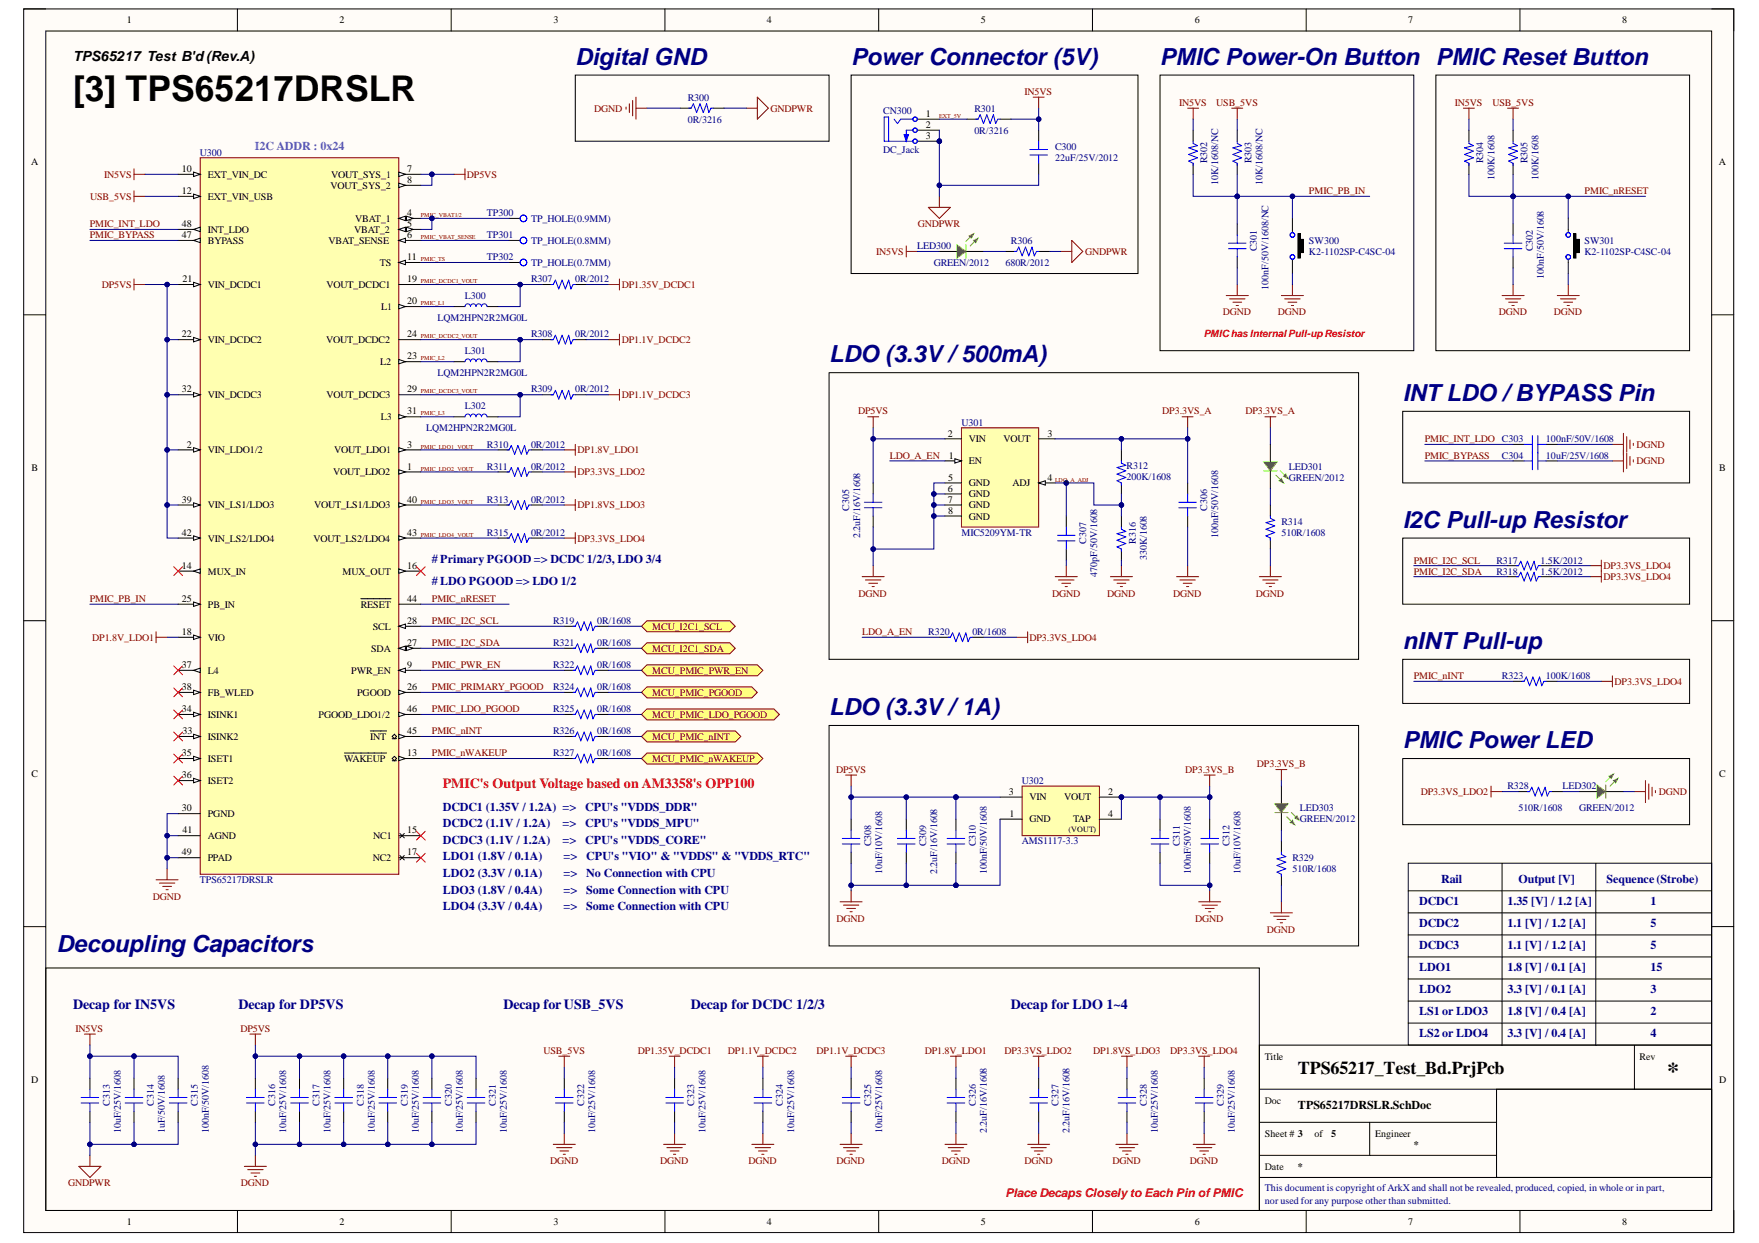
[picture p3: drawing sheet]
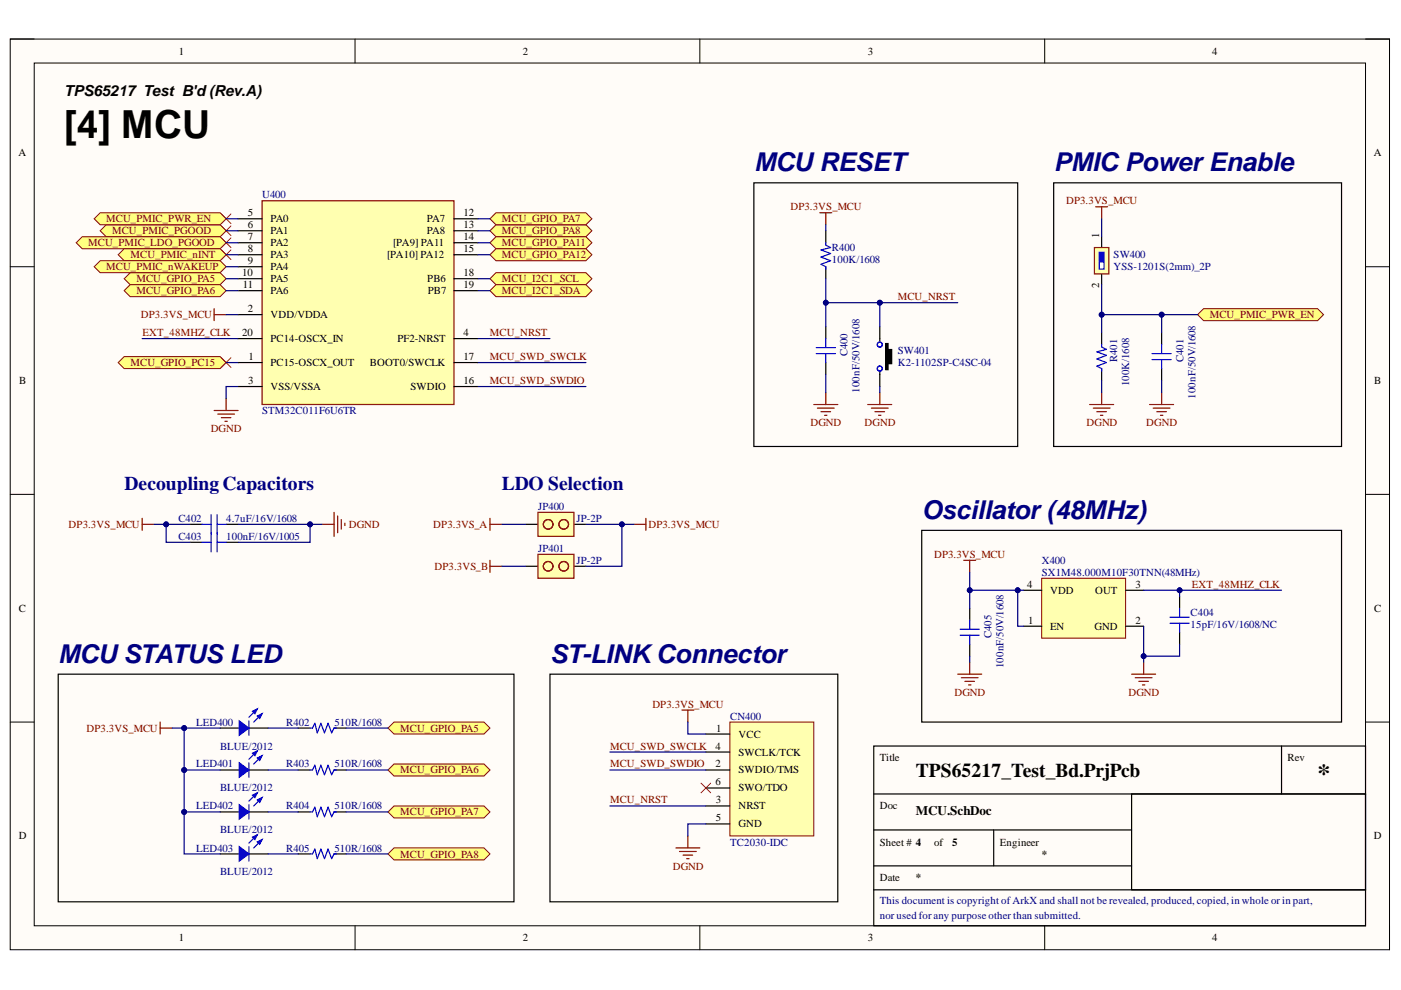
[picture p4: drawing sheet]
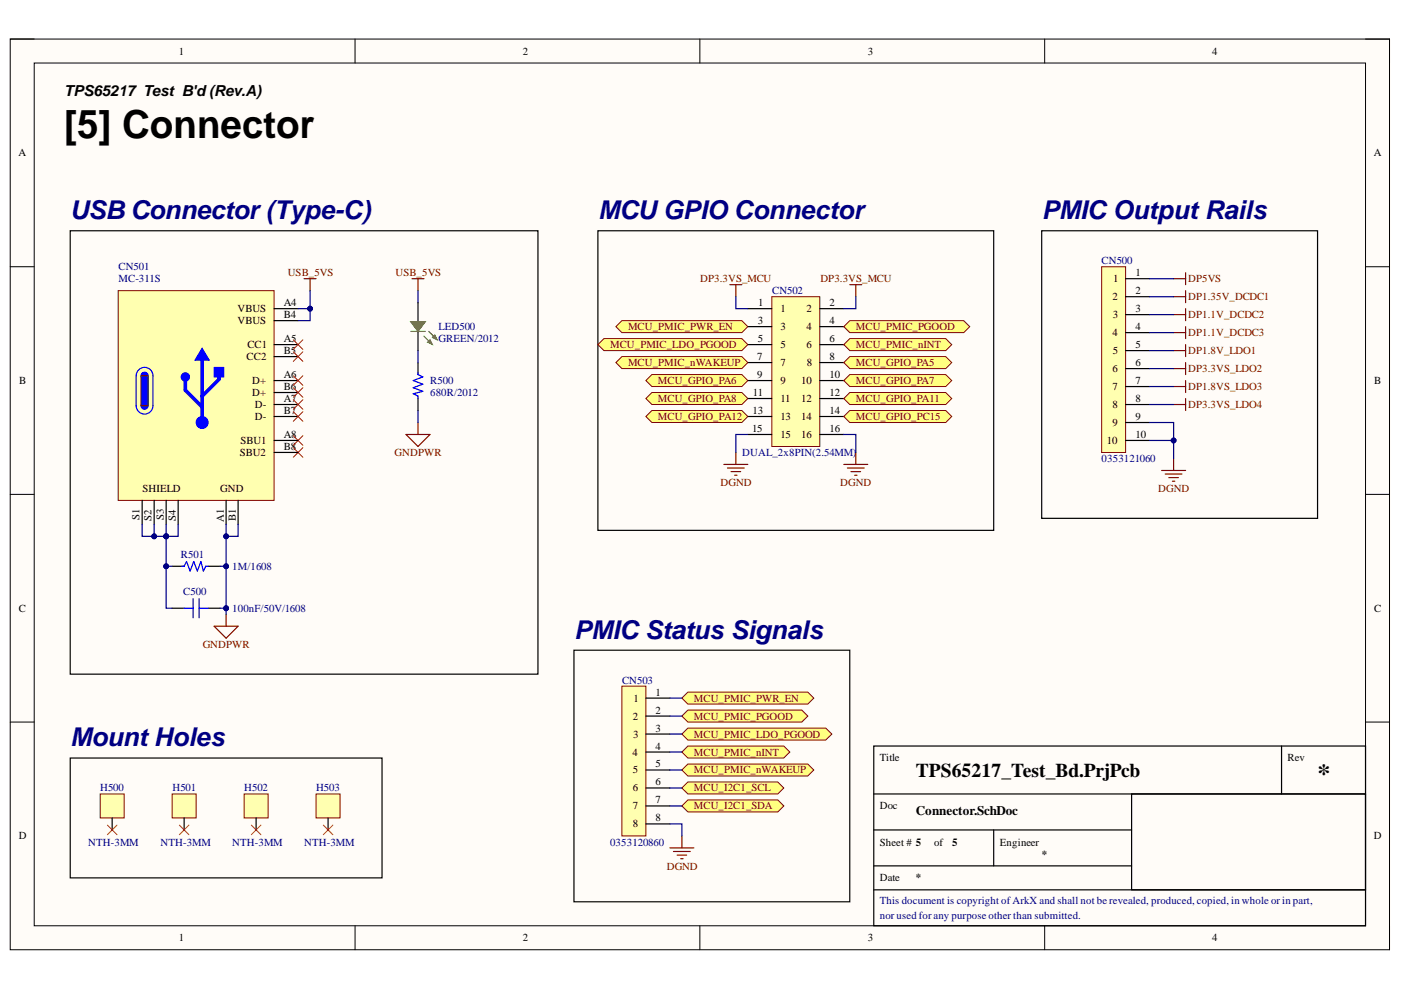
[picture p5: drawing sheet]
# Altium project TPS65217_Test_Bd.PrjPcb
5 sheets, 111 parts. Net scope: flat (ports and power ports of the same name join across sheets).
Board file: TPS65217_Test_Bd.PcbDoc
Sheets:
  Index.SchDoc
  Overview.SchDoc
  TPS65217DRSLR.SchDoc
  MCU.SchDoc
  Connector.SchDoc

## Sheet Index.SchDoc
size A4; Date: 2025-01-26; Engineer: Ganghyeok Lim; Revision: A; SheetNumber: 1; SheetTotal: 4

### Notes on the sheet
- TPS65217  Test  B'd (Rev.A)
- [1] Index
- Rev
- A
- 25.07.09
- Date
- Ganghyeok Lim
- Designer
- Create design project
- Description
- Index
- #1 Index
- #2 Overview
- #8 ??
- #9 ??
- #3 ??
- #4 ??
- #5 ??
- #6 ??
- #7 ??

## Sheet Overview.SchDoc
size A4; SheetNumber: 2; SheetTotal: 4

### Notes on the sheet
- TPS65217  Test  B'd (Rev.A)
- [2] Overview

## Sheet TPS65217DRSLR.SchDoc
size A3; SheetNumber: 3; SheetTotal: 5

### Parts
C300  22uF/25V/2012  [CAP 2012 (0805_INCH)]
C301  100nF/50V/1608/NC  [CAP 1608 (0603_INCH)/NC]
C302  100nF/50V/1608  [CAP 1608 (0603_INCH)]
C303  100nF/50V/1608  [CAP 1608 (0603_INCH)]
C304  10uF/25V/1608  [CAP 1608 (0603_INCH)]
C305  2.2uF/16V/1608  [CAP 1608 (0603_INCH)]
C306  100nF/50V/1608  [CAP 1608 (0603_INCH)]
C307  470pF/50V/1608  [CAP 1608 (0603_INCH)]
C308  10uF/10V/1608  [CAP 1608 (0603_INCH)]
C309  2.2uF/16V/1608  [CAP 1608 (0603_INCH)]
C310  100nF/50V/1608  [CAP 1608 (0603_INCH)]
C311  100nF/50V/1608  [CAP 1608 (0603_INCH)]
C312  10uF/10V/1608  [CAP 1608 (0603_INCH)]
C313  10uF/25V/1608  [CAP 1608 (0603_INCH)]
C314  1uF/50V/1608  [CAP 1608 (0603_INCH)]
C315  100nF/50V/1608  [CAP 1608 (0603_INCH)]
C316  10uF/25V/1608  [CAP 1608 (0603_INCH)]
C317  10uF/25V/1608  [CAP 1608 (0603_INCH)]
C318  10uF/25V/1608  [CAP 1608 (0603_INCH)]
C319  10uF/25V/1608  [CAP 1608 (0603_INCH)]
C320  10uF/25V/1608  [CAP 1608 (0603_INCH)]
C321  10uF/25V/1608  [CAP 1608 (0603_INCH)]
C322  10uF/25V/1608  [CAP 1608 (0603_INCH)]
C323  10uF/25V/1608  [CAP 1608 (0603_INCH)]
C324  10uF/25V/1608  [CAP 1608 (0603_INCH)]
C325  10uF/25V/1608  [CAP 1608 (0603_INCH)]
C326  2.2uF/16V/1608  [CAP 1608 (0603_INCH)]
C327  2.2uF/16V/1608  [CAP 1608 (0603_INCH)]
C328  10uF/25V/1608  [CAP 1608 (0603_INCH)]
C329  10uF/25V/1608  [CAP 1608 (0603_INCH)]
CN300  DC_Jack  [CON_DC-JACK]
L300  LQM2HPN2R2MG0L  [IND_LQM2HPN2R2MG0L]
L301  LQM2HPN2R2MG0L  [IND_LQM2HPN2R2MG0L]
L302  LQM2HPN2R2MG0L  [IND_LQM2HPN2R2MG0L]
LED300  GREEN/2012  [LED MHT170RGBCT (GREEN)]
LED301  GREEN/2012  [LED MHT170RGBCT (GREEN)]
LED302  GREEN/2012  [LED MHT170RGBCT (GREEN)]
LED303  GREEN/2012  [LED MHT170RGBCT (GREEN)]
R300  0R/3216  [RES 3216 (1206_inch)]
R301  0R/3216  [RES 3216 (1206_inch)]
R302  10K/1608/NC  [RES 1608 (0603_inch)/NC]
R303  10K/1608/NC  [RES 1608 (0603_inch)/NC]
R304  100K/1608  [RES 1608 (0603_inch)]
R305  100K/1608  [RES 1608 (0603_inch)]
R306  680R/2012  [RES 2012 (0805_inch)]
R307  0R/2012  [RES 2012 (0805_inch)]
R308  0R/2012  [RES 2012 (0805_inch)]
R309  0R/2012  [RES 2012 (0805_inch)]
R310  0R/2012  [RES 2012 (0805_inch)]
R311  0R/2012  [RES 2012 (0805_inch)]
R312  200K/1608  [RES 1608 (0603_inch)]
R313  0R/2012  [RES 2012 (0805_inch)]
R314  510R/1608  [RES 1608 (0603_inch)]
R315  0R/2012  [RES 2012 (0805_inch)]
R316  330K/1608  [RES 1608 (0603_inch)]
R317  1.5K/2012  [RES 2012 (0805_inch)]
R318  1.5K/2012  [RES 2012 (0805_inch)]
R319  0R/1608  [RES 1608 (0603_inch)]
R320  0R/1608  [RES 1608 (0603_inch)]
R321  0R/1608  [RES 1608 (0603_inch)]
R322  0R/1608  [RES 1608 (0603_inch)]
R323  100K/1608  [RES 1608 (0603_inch)]
R324  0R/1608  [RES 1608 (0603_inch)]
R325  0R/1608  [RES 1608 (0603_inch)]
R326  0R/1608  [RES 1608 (0603_inch)]
R327  0R/1608  [RES 1608 (0603_inch)]
R328  510R/1608  [RES 1608 (0603_inch)]
R329  510R/1608  [RES 1608 (0603_inch)]
SW300  K2-1102SP-C4SC-04  [SW K2-1102SP-C4SC-04]
SW301  K2-1102SP-C4SC-04  [SW K2-1102SP-C4SC-04]
TP300  TP_HOLE(0.9MM)  [TP_HOLE(0.9MM)]
TP301  TP_HOLE(0.8MM)  [TP_HOLE(0.8MM)]
TP302  TP_HOLE(0.7MM)  [TP_HOLE(0.7MM)]
U300  TPS65217DRSLR  [IC_VQFN-48(6x6)]
U301  MIC5209YM-TR  [IC_SOIC-8 (4.90x3.90mm)]
U302  AMS1117-3.3  [SOT 223-3 (DIODES INCORPORATED)]

### Blocks framed on the sheet
Digital GND: R300
Power Connector (5V): C300 CN300 LED300 R301 R306
PMIC Power-On Button: C301 R302 R303 SW300
PMIC Reset Button: C302 R304 R305 SW301
LDO (3.3V / 500mA): C305-C307 LED301 R312 R314 R316 R320 U301
INT LDO / BYPASS Pin: C303 C304
I2C Pull-up Resistor: R317 R318
nINT Pull-up: R323
LDO (3.3V / 1A): C308-C312 LED303 R329 U302
PMIC Power LED: LED302 R328
Decoupling Capacitors: C313-C329

### Ports
MCU_I2C1_SCL (bidir), MCU_I2C1_SDA (bidir), MCU_PMIC_LDO_PGOOD (bidir), MCU_PMIC_nINT (bidir), MCU_PMIC_nWAKEUP (bidir), MCU_PMIC_PGOOD (bidir), MCU_PMIC_PWR_EN (bidir)

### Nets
DGND: C301.1 C302.1 C303.1 C304.1 C305.1 C306.1 C307.1 C308.1 C309.1 C310.1 C311.1 C312.1 C316.1 C317.1 C318.1 C319.1 C320.1 C321.1 C322.1 C323.1 C324.1 C325.1 C326.1 C327.1 C328.1 C329.1 LED302.2(GREEN) R300.1 R314.1 R316.1 R329.1 SW300.3 SW301.3 U300.30(PGND) U300.41(AGND) U300.49(PPAD) U301.5(GND) U301.6(GND) U301.7(GND) U301.8(GND) U302.1(GND)
DP1.1V_DCDC2: C324.2 R308.2
DP1.1V_DCDC3: C325.2 R309.2
DP1.8V_LDO1: C326.2 R310.2 U300.18(VIO)
DP1.8VS_LDO3: C328.2 R313.2
DP1.35V_DCDC1: C323.2 R307.2
DP3.3VS_A: C306.2 LED301.4(Common_Anode) R312.2 U301.3(VOUT)
DP3.3VS_B: C311.2 C312.2 LED303.4(Common_Anode) U302.2(VOUT) U302.4(TAP)
DP3.3VS_LDO2: C327.2 R311.2 R328.1
DP3.3VS_LDO4: C329.2 R315.2 R317.2 R318.2 R320.2 R323.2
DP5VS: C305.2 C308.2 C309.2 C310.2 C316.2 C317.2 C318.2 C319.2 C320.2 C321.2 U300.2(VIN_LDO1/2) U300.7(VOUT_SYS_1) U300.8(VOUT_SYS_2) U300.21(VIN_DCDC1) U300.22(VIN_DCDC2) U300.32(VIN_DCDC3) U300.39(VIN_LS1/LDO3) U300.42(VIN_LS2/LDO4) U301.2(VIN) U302.3(VIN)
GNDPWR: C300.1 C313.1 C314.1 C315.1 CN300.2(GND) CN300.3(GND) R300.2 R306.2
IN5VS: C300.2 C313.2 C314.2 C315.2 LED300.4(Common_Anode) R301.2 R302.2 R304.2 U300.10(EXT_VIN_DC)
USB_5VS: C322.2 R303.2 R305.2 U300.12(EXT_VIN_USB)
EXT_5V: CN300.1(VCC) R301.1
LDO_A_ADJ: C307.2 R312.1 R316.2 U301.4(ADJ)
LDO_A_EN: R320.1 U301.1(EN)
MCU_I2C1_SCL: R319.2 ; port MCU_I2C1_SCL
MCU_I2C1_SDA: R321.2 ; port MCU_I2C1_SDA
MCU_PMIC_LDO_PGOOD: R325.2 ; port MCU_PMIC_LDO_PGOOD
MCU_PMIC_nINT: R326.2 ; port MCU_PMIC_nINT
MCU_PMIC_nWAKEUP: R327.2 ; port MCU_PMIC_nWAKEUP
MCU_PMIC_PGOOD: R324.2 ; port MCU_PMIC_PGOOD
MCU_PMIC_PWR_EN: R322.2 ; port MCU_PMIC_PWR_EN
PMIC_BYPASS: C304.2 U300.47(BYPASS)
PMIC_DCDC1_VOUT: L300.2 R307.1 U300.19(VOUT_DCDC1)
PMIC_DCDC2_VOUT: L301.2 R308.1 U300.24(VOUT_DCDC2)
PMIC_DCDC3_VOUT: L302.2 R309.1 U300.29(VOUT_DCDC3)
PMIC_I2C_SCL: R317.1 R319.1 U300.28(SCL)
PMIC_I2C_SDA: R318.1 R321.1 U300.27(SDA)
PMIC_INT_LDO: C303.2 U300.48(INT_LDO)
PMIC_L1: L300.1 U300.20(L1)
PMIC_L2: L301.1 U300.23(L2)
PMIC_L3: L302.1 U300.31(L3)
PMIC_LDO1_VOUT: R310.1 U300.3(VOUT_LDO1)
PMIC_LDO2_VOUT: R311.1 U300.1(VOUT_LDO2)
PMIC_LDO3_VOUT: R313.1 U300.40(VOUT_LS1/LDO3)
PMIC_LDO4_VOUT: R315.1 U300.43(VOUT_LS2/LDO4)
PMIC_LDO_PGOOD: R325.1 U300.46(PGOOD_LDO1/2)
PMIC_nINT: R323.1 R326.1 U300.45(~{INT})
PMIC_nRESET: C302.2 R304.1 R305.1 SW301.1 U300.44(~{RESET})
PMIC_nWAKEUP: R327.1 U300.13(~{WAKEUP})
PMIC_PB_IN: C301.2 R302.1 R303.1 SW300.1 U300.25(PB_IN)
PMIC_PRIMARY_PGOOD: R324.1 U300.26(PGOOD)
PMIC_PWR_EN: R322.1 U300.9(PWR_EN)
PMIC_TS: TP302.1(TP) U300.11(TS)
PMIC_VBAT1/2: TP300.1(TP) U300.4(VBAT_1) U300.5(VBAT_2)
PMIC_VBAT_SENSE: TP301.1(TP) U300.6(VBAT_SENSE)
NetLED300_2: LED300.2(GREEN) R306.1
NetLED301_2: LED301.2(GREEN) R314.2
NetLED302_4: LED302.4(Common_Anode) R328.2
NetLED303_2: LED303.2(GREEN) R329.2

Not connected (* = marked no-connect by the designer): U300 14(MUX_IN)* 15(NC1)* 16(MUX_OUT)* 17(NC2)* 33(ISINK2)* 34(ISINK1)* 35(ISET1)* 36(ISET2)* 37(L4)* 38(FB_WLED)*

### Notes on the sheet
- TPS65217  Test  B'd (Rev.A)
- [3] TPS65217DRSLR
- (near U300) I2C ADDR : 0x24
- PMIC has Internal Pull-up Resistor
- # LDO PGOOD => LDO 1/2
- (near R315) # Primary PGOOD => DCDC 1/2/3, LDO 3/4
- DCDC1 (1.35V / 1.2A)  =>   CPU's "VDDS_DDR"
- (near R327) PMIC's Output Voltage based on AM3358's OPP100
- DCDC2 (1.1V / 1.2A)    =>   CPU's "VDDS_MPU"
- DCDC3 (1.1V / 1.2A)    =>   CPU's "VDDS_CORE"
- LDO1 (1.8V / 0.1A)       =>   CPU's "VIO" & "VDDS" & "VDDS_RTC"
- LDO2 (3.3V / 0.1A)       =>   No Connection with CPU
- LDO3 (1.8V / 0.4A)       =>   Some Connection with CPU
- LDO4 (3.3V / 0.4A)       =>   Some Connection with CPU
- DCDC1
- DCDC2
- Rail
- 1.35 [V] / 1.2 [A]
- 1.1 [V] / 1.2 [A]
- Output [V]
- Sequence (Strobe)
- 1
- 5
- DCDC3
- LDO1
- 1.8 [V] / 0.1 [A]
- 15
- Decap for IN5VS
- Decap for DP5VS
- Decap for USB_5VS
- Decap for DCDC 1/2/3
- Decap for LDO 1~4
- LDO2
- LS1 or LDO3
- LS2 or LDO4
- 3.3 [V] / 0.1 [A]
- 1.8 [V] / 0.4 [A]
- 3.3 [V] / 0.4 [A]
- 3
- 2
- 4
- Place Decaps Closely to Each Pin of PMIC

## Sheet MCU.SchDoc
size A4; SheetNumber: 4; SheetTotal: 5

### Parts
C400  100nF/50V/1608  [CAP 1608 (0603_INCH)]
C401  100nF/50V/1608  [CAP 1608 (0603_INCH)]
C402  4.7uF/16V/1608  [CAP 1608 (0603_INCH)]
C403  100nF/16V/1005  [CAP 1005 (0402_INCH)]
C404  15pF/16V/1608/NC  [CAP 1608 (0603_INCH)/NC]
C405  100nF/50V/1608  [CAP 1608 (0603_INCH)]
CN400  TC2030-IDC  [CON_TC2030-IDC]  (no BOM)
JP400  JP-2P  [CON PIN_HEADER-2PIN(2.54MM)]
JP401  JP-2P  [CON PIN_HEADER-2PIN(2.54MM)]
LED400  BLUE/2012  [LED MHT170RGBCT (BLUE)]
LED401  BLUE/2012  [LED MHT170RGBCT (BLUE)]
LED402  BLUE/2012  [LED MHT170RGBCT (BLUE)]
LED403  BLUE/2012  [LED MHT170RGBCT (BLUE)]
R400  100K/1608  [RES 1608 (0603_inch)]
R401  100K/1608  [RES 1608 (0603_inch)]
R402  510R/1608  [RES 1608 (0603_inch)]
R403  510R/1608  [RES 1608 (0603_inch)]
R404  510R/1608  [RES 1608 (0603_inch)]
R405  510R/1608  [RES 1608 (0603_inch)]
SW400  YSS-1201S(2mm)_2P  [SW YSS-1201S-2mm]
SW401  K2-1102SP-C4SC-04  [SW K2-1102SP-C4SC-04]
U400  STM32C011F6U6TR  [IC_UFQFPN-20]
X400  SX1M48.000M10F30TNN(48MHz)  [OSC_SMD2016-4P]

### Blocks framed on the sheet
MCU RESET: C400 R400 SW401
PMIC Power Enable: C401 R401 SW400
Oscillator (48MHz): C404 C405 X400
MCU STATUS LED: LED400-LED403 R402-R405
ST-LINK Connector: CN400

### Ports
MCU_GPIO_PA5 (bidir), MCU_GPIO_PA6 (bidir), MCU_GPIO_PA7 (bidir), MCU_GPIO_PA8 (bidir), MCU_GPIO_PA11 (bidir), MCU_GPIO_PA12 (bidir), MCU_GPIO_PC15 (bidir), MCU_I2C1_SCL (bidir), MCU_I2C1_SDA (bidir), MCU_PMIC_LDO_PGOOD (bidir), MCU_PMIC_nINT (bidir), MCU_PMIC_nWAKEUP (bidir), MCU_PMIC_PGOOD (bidir), MCU_PMIC_PWR_EN (bidir)

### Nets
DGND: C400.1 C401.1 C402.1 C403.1 C404.1 C405.1 CN400.5(GND) R401.1 SW401.3 U400.3(VSS/VSSA) X400.2(GND)
DP3.3VS_A: JP400.1
DP3.3VS_B: JP401.1
DP3.3VS_MCU: C402.2 C403.2 C405.2 CN400.1(VCC) JP400.2 JP401.2 LED400.4(Common_Anode) LED401.4(Common_Anode) LED402.4(Common_Anode) LED403.4(Common_Anode) R400.2 SW400.1 U400.2(VDD/VDDA) X400.1(EN) X400.4(VDD)
EXT_48MHZ_CLK: C404.2 U400.20(PC14-OSCX_IN) X400.3(OUT)
MCU_GPIO_PA5: R402.1 U400.10(PA5) ; port MCU_GPIO_PA5
MCU_GPIO_PA6: R403.1 U400.11(PA6) ; port MCU_GPIO_PA6
MCU_GPIO_PA7: R404.1 U400.12(PA7) ; port MCU_GPIO_PA7
MCU_GPIO_PA8: R405.1 U400.13(PA8) ; port MCU_GPIO_PA8
MCU_GPIO_PA11: U400.14([PA9]_PA11) ; port MCU_GPIO_PA11
MCU_GPIO_PA12: U400.15([PA10]_PA12) ; port MCU_GPIO_PA12
MCU_GPIO_PC15: U400.1(PC15-OSCX_OUT) ; port MCU_GPIO_PC15
MCU_I2C1_SCL: U400.18(PB6) ; port MCU_I2C1_SCL
MCU_I2C1_SDA: U400.19(PB7) ; port MCU_I2C1_SDA
MCU_NRST: C400.2 CN400.3(NRST) R400.1 SW401.1 U400.4(PF2-NRST)
MCU_PMIC_LDO_PGOOD: U400.7(PA2) ; port MCU_PMIC_LDO_PGOOD
MCU_PMIC_nINT: U400.8(PA3) ; port MCU_PMIC_nINT
MCU_PMIC_nWAKEUP: U400.9(PA4) ; port MCU_PMIC_nWAKEUP
MCU_PMIC_PGOOD: U400.6(PA1) ; port MCU_PMIC_PGOOD
MCU_PMIC_PWR_EN: C401.2 R401.2 SW400.2 U400.5(PA0) ; port MCU_PMIC_PWR_EN
MCU_SWD_SWCLK: CN400.4(SWCLK/TCK) U400.17(BOOT0/SWCLK)
MCU_SWD_SWDIO: CN400.2(SWDIO/TMS) U400.16(SWDIO)
NetLED400_3: LED400.3(BLUE) R402.2
NetLED401_3: LED401.3(BLUE) R403.2
NetLED402_3: LED402.3(BLUE) R404.2
NetLED403_3: LED403.3(BLUE) R405.2

Not connected (* = marked no-connect by the designer): CN400 6(SWO/TDO)*

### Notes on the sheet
- TPS65217  Test  B'd (Rev.A)
- [4] MCU
- Decoupling Capacitors
- (near JP400) LDO Selection

## Sheet Connector.SchDoc
size A4; SheetNumber: 5; SheetTotal: 4

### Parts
C500  100nF/50V/1608  [CAP 1608 (0603_INCH)]
CN500  0353121060  [CON 0353121060 (MOLEX)]
CN501  MC-311S  [CON USB-Type-C (16P)]
CN502  DUAL_2x8PIN(2.54MM)  [CON PIN_HEADER_DUAL_2x8PIN(2.54MM)]
CN503  0353120860  [CON 0353120860 (MOLEX)]
H500  NTH-3MM  [HOLE NTH-3MM]
H501  NTH-3MM  [HOLE NTH-3MM]
H502  NTH-3MM  [HOLE NTH-3MM]
H503  NTH-3MM  [HOLE NTH-3MM]
LED500  GREEN/2012  [LED MHT170RGBCT (GREEN)]
R500  680R/2012  [RES 2012 (0805_inch)]
R501  1M/1608  [RES 1608 (0603_inch)]

### Blocks framed on the sheet
USB Connector (Type-C): C500 CN501 LED500 R500 R501
MCU GPIO Connector: CN502
PMIC Output Rails: CN500
PMIC Status Signals: CN503
Mount Holes: H500-H503

### Ports
MCU_GPIO_PA5 (bidir), MCU_GPIO_PA6 (bidir), MCU_GPIO_PA7 (bidir), MCU_GPIO_PA8 (bidir), MCU_GPIO_PA11 (bidir), MCU_GPIO_PA12 (bidir), MCU_GPIO_PC15 (bidir), MCU_I2C1_SCL (bidir), MCU_I2C1_SDA (bidir), MCU_PMIC_LDO_PGOOD (bidir), MCU_PMIC_nINT (bidir), MCU_PMIC_nWAKEUP (bidir), MCU_PMIC_PGOOD (bidir), MCU_PMIC_PWR_EN (bidir)

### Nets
DGND: CN500.9 CN500.10 CN502.15 CN502.16 CN503.8
DP1.1V_DCDC2: CN500.3
DP1.1V_DCDC3: CN500.4
DP1.8V_LDO1: CN500.5
DP1.8VS_LDO3: CN500.7
DP1.35V_DCDC1: CN500.2
DP3.3VS_LDO2: CN500.6
DP3.3VS_LDO4: CN500.8
DP3.3VS_MCU: CN502.1 CN502.2
DP5VS: CN500.1
GNDPWR: C500.2 CN501.A1(GND) CN501.B1(GND) R500.2 R501.2
USB_5VS: CN501.A4(VBUS) CN501.B4(VBUS) LED500.4(Common_Anode)
MCU_GPIO_PA5: CN502.8 ; port MCU_GPIO_PA5
MCU_GPIO_PA6: CN502.9 ; port MCU_GPIO_PA6
MCU_GPIO_PA7: CN502.10 ; port MCU_GPIO_PA7
MCU_GPIO_PA8: CN502.11 ; port MCU_GPIO_PA8
MCU_GPIO_PA11: CN502.12 ; port MCU_GPIO_PA11
MCU_GPIO_PA12: CN502.13 ; port MCU_GPIO_PA12
MCU_GPIO_PC15: CN502.14 ; port MCU_GPIO_PC15
MCU_I2C1_SCL: CN503.6 ; port MCU_I2C1_SCL
MCU_I2C1_SDA: CN503.7 ; port MCU_I2C1_SDA
MCU_PMIC_LDO_PGOOD: CN502.5 CN503.3 ; port MCU_PMIC_LDO_PGOOD
MCU_PMIC_nINT: CN502.6 CN503.4 ; port MCU_PMIC_nINT
MCU_PMIC_nWAKEUP: CN502.7 CN503.5 ; port MCU_PMIC_nWAKEUP
MCU_PMIC_PGOOD: CN502.4 CN503.2 ; port MCU_PMIC_PGOOD
MCU_PMIC_PWR_EN: CN502.3 CN503.1 ; port MCU_PMIC_PWR_EN
NetC500_1: C500.1 CN501.S1(SHIELD) CN501.S2(SHIELD) CN501.S3(SHIELD) CN501.S4(SHIELD) R501.1
NetLED500_2: LED500.2(GREEN) R500.1

Not connected (* = marked no-connect by the designer): CN501 A5(CC1)* A6(D+)* A7(D-)* A8(SBU1)* B5(CC2)* B6(D+)* B7(D-)* B8(SBU2)*; H500 1*; H501 1*; H502 1*; H503 1*

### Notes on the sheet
- TPS65217  Test  B'd (Rev.A)
- [5] Connector

## Nets that join several sheets
DGND: TPS65217DRSLR (41 pins), MCU (11 pins), Connector (5 pins)
DP1.1V_DCDC2: TPS65217DRSLR (C324.2 R308.2), Connector (CN500.3)
DP1.1V_DCDC3: TPS65217DRSLR (C325.2 R309.2), Connector (CN500.4)
DP1.8V_LDO1: TPS65217DRSLR (C326.2 R310.2 U300.18), Connector (CN500.5)
DP1.8VS_LDO3: TPS65217DRSLR (C328.2 R313.2), Connector (CN500.7)
DP1.35V_DCDC1: TPS65217DRSLR (C323.2 R307.2), Connector (CN500.2)
DP3.3VS_A: TPS65217DRSLR (C306.2 LED301.4 R312.2 U301.3), MCU (JP400.1)
DP3.3VS_B: TPS65217DRSLR (5 pins), MCU (JP401.1)
DP3.3VS_LDO2: TPS65217DRSLR (C327.2 R311.2 R328.1), Connector (CN500.6)
DP3.3VS_LDO4: TPS65217DRSLR (6 pins), Connector (CN500.8)
DP3.3VS_MCU: MCU (15 pins), Connector (CN502.1 CN502.2)
DP5VS: TPS65217DRSLR (20 pins), Connector (CN500.1)
GNDPWR: TPS65217DRSLR (8 pins), Connector (5 pins)
USB_5VS: TPS65217DRSLR (C322.2 R303.2 R305.2 U300.12), Connector (CN501.A4 CN501.B4 LED500.4)
MCU_GPIO_PA5: MCU (R402.1 U400.10), Connector (CN502.8)
MCU_GPIO_PA6: MCU (R403.1 U400.11), Connector (CN502.9)
MCU_GPIO_PA7: MCU (R404.1 U400.12), Connector (CN502.10)
MCU_GPIO_PA8: MCU (R405.1 U400.13), Connector (CN502.11)
MCU_GPIO_PA11: MCU (U400.14), Connector (CN502.12)
MCU_GPIO_PA12: MCU (U400.15), Connector (CN502.13)
MCU_GPIO_PC15: MCU (U400.1), Connector (CN502.14)
MCU_I2C1_SCL: TPS65217DRSLR (R319.2), MCU (U400.18), Connector (CN503.6)
MCU_I2C1_SDA: TPS65217DRSLR (R321.2), MCU (U400.19), Connector (CN503.7)
MCU_PMIC_LDO_PGOOD: TPS65217DRSLR (R325.2), MCU (U400.7), Connector (CN502.5 CN503.3)
MCU_PMIC_nINT: TPS65217DRSLR (R326.2), MCU (U400.8), Connector (CN502.6 CN503.4)
MCU_PMIC_nWAKEUP: TPS65217DRSLR (R327.2), MCU (U400.9), Connector (CN502.7 CN503.5)
MCU_PMIC_PGOOD: TPS65217DRSLR (R324.2), MCU (U400.6), Connector (CN502.4 CN503.2)
MCU_PMIC_PWR_EN: TPS65217DRSLR (R322.2), MCU (C401.2 R401.2 SW400.2 U400.5), Connector (CN502.3 CN503.1)
